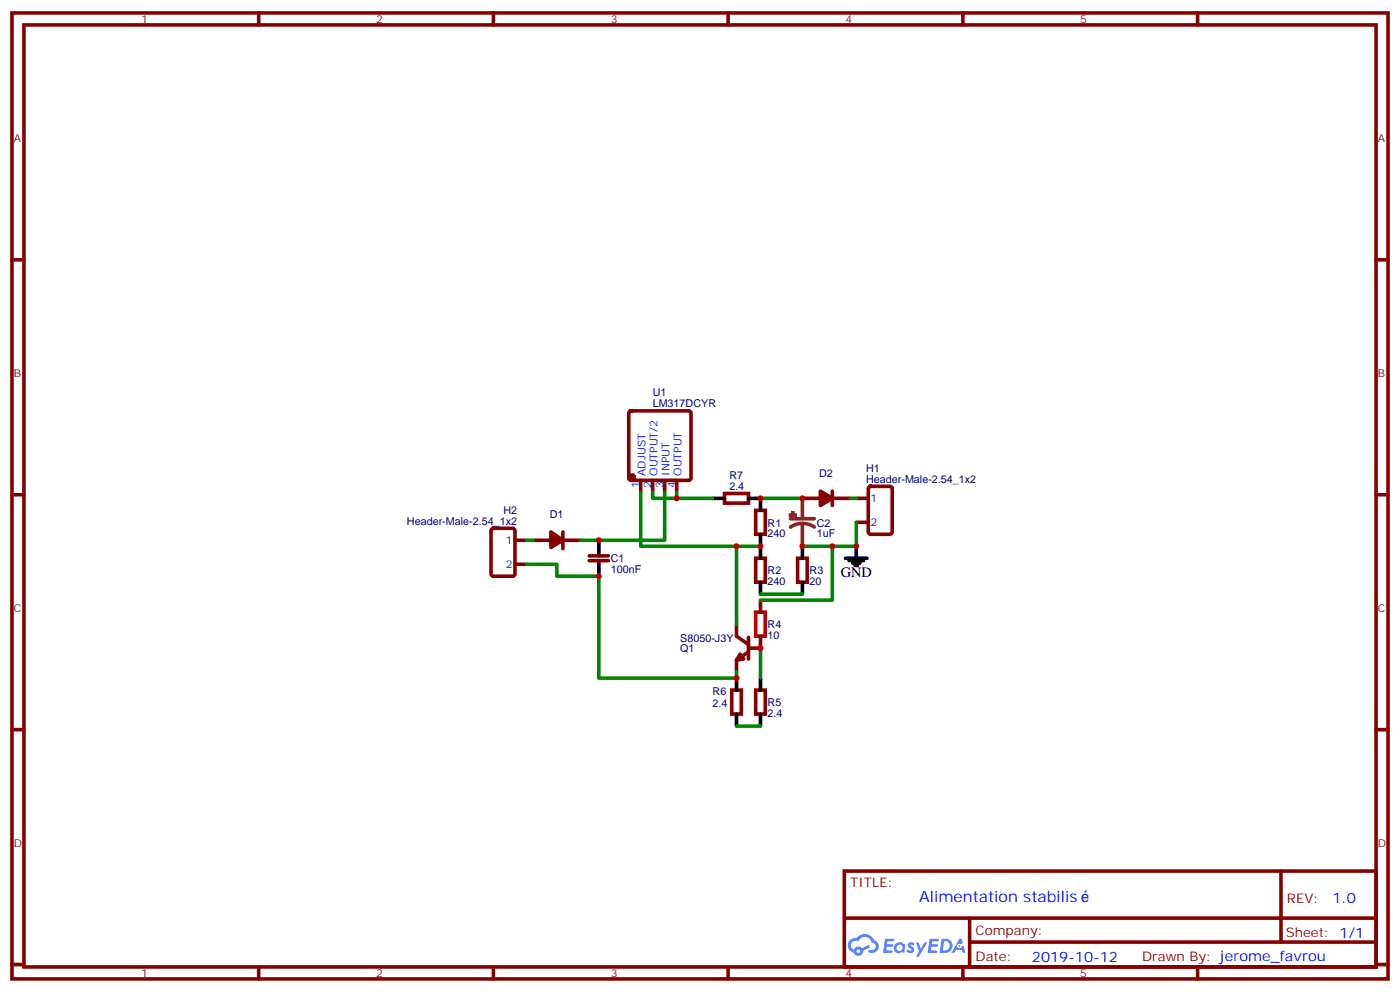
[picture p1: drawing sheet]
<svg xmlns="http://www.w3.org/2000/svg" width="412mm" height="292mm" viewBox="0 0 412 292" stroke-linecap="round" stroke-linejoin="round" font-family="sans-serif">
<g fill="none" stroke="#870000" stroke-width="1.1">
<path d="M3.5 3.8h405.4v284.3h-405.4zM7.1 7.3h398.2v277.3h-398.2zM76.2 3.8v3.5M145.3 3.8v3.5M214.5 3.8v3.5M283.6 3.8v3.5M352.8 3.8v3.5M3.5 76.5h3.6M405.3 76.5h3.6M3.5 145.6h3.6M405.3 145.6h3.6M217 183.7v3.6l3.5 2.4"/>
<path d="M218 192.5l1.1 1.5-2.1 .3zM220.5 187.6v6.4M220.5 191.8l-3.5 2.5v3.5M220.5 190.8h3.5M3.5 214.8h3.6M405.3 214.8h3.6M248.7 256.4h156.6v28.2h-156.6zM377.3 256.4v20.9M248.7 270.2h156.5M285.6 277.3h119.6M285.6 270.2v14.2M3.5 283.9h3.6"/>
<path d="M76.2 284.6v3.5M145.3 284.6v3.5M214.5 284.6v3.5M283.6 284.6v3.5M352.8 284.6v3.5M405.3 283.9h3.6"/>
</g>
<g fill="#5487ff">
<path d="M267.7 277.6a1.22 1.22 0 0 1 1.7 .2l-.4 .6a.47 .47 0 0 0-.3-.4 .47 .47 0 0 0-.5 .2l.1 .2a1.14 1.14 0 0 1 .8 1.8 1.14 1.14 0 0 1-1.9 0l-.2-.2 .5-.6 .7 .5a.29 .29 0 0 0 .3-.3 .29 .29 0 0 0-.2-.3 1.04 1.04 0 0 1-.6-1.7z"/>
<path d="M260.7 276.3h2.4l.3 .2-.2 .5-1.8 .1-.1 .8h1.5l.3 .4-.3 .4h-1.6l-.2 1.1h1.7l.2 .3-.2 .3-2.6 .1z"/>
<path d="M273.8 276.3h2.4l.3 .2-.1 .5-1.8 .1-.2 .8h1.6l.3 .4-.4 .4h-1.6l-.1 1.1h1.7l.2 .3-.2 .3-2.6 .1z"/>
<path d="M282.6 276.3h.7l.3 1.3-.6 .3a.69 .69 0 0 0-1 .3 .69 .69 0 0 0 .4 .9 .69 .69 0 0 0 .9-.6l.5-.2 .6 2.2h-.8l-.2-.9h-1.8l-.5 .9h-.8z"/>
<path d="M269.8 277.4h.8l.6 1.8 1.1-1.8h.9l-2.6 4.2h-.8l.9-1.5z"/>
<path d="M277.4 276.3l-.6 4.2h1.3a2.11 2.11 0 0 0 2.5-2.1 2.11 2.11 0 0 0-2.5-2.1zM278.1 277.1a1.39 1.39 0 0 1 1.7 1.4 1.39 1.39 0 0 1-1.8 1.3h-.3z"/>
<path d="M263.7 277.9a1.54 1.54 0 0 0-.1 2.2 1.54 1.54 0 0 0 2.2 .1l.6 .3 .3-2.3-.2-.3h-.4a1.49 1.49 0 0 0-2.4 0zM264 278.9a.94 .94 0 0 1 1.8 0 .94 .94 0 0 1-1.8 0z"/>
<path d="M250.4 276.7a2.18 2.18 0 0 0 1.1 3.7 1.44 1.44 0 0 0 1.6 .9 1.44 1.44 0 0 0 1.2-1.4l2-1.1-.5-.7-1.9 1a1.47 1.47 0 0 0-2.4 .4 1.39 1.39 0 0 1-.7-1.9 1.39 1.39 0 0 1 2-.5 2.12 2.12 0 0 1 2.2-1.3 2.12 2.12 0 0 1 1.9 1.7 1.14 1.14 0 0 1 1.1 1.4 1.14 1.14 0 0 1-1.7 .7 .43 .43 0 0 0-.5 .4 .43 .43 0 0 0 .4 .5 1.98 1.98 0 0 0 2.5-1.2 1.98 1.98 0 0 0-1.2-2.6 3.1 3.1 0 0 0-5.3-.6l-.9 .1zM252.3 280a.55 .55 0 0 1 1.1 0 .55 .55 0 0 1-1.1 0z"/>
<circle cx="282.6" cy="278.4" r=".26"/>
</g>
<g fill="none" stroke="#870000" stroke-width="1.1">
<path d="M185.4 121.1l.5-.2h16.9l.5 .2 .3 .5v19.1l-.3 .5-.5 .2h-16.9l-.5-.2-.2-.5v-19.1zM144.9 155.7l.4-.2h5.7l.6 .4 .1 13-.5 .7h-5.9l-.6-.4-.1-13zM151.7 159h3.5M157 159h5.3M165.8 156.6v4.9M165.8 159h5.3M188.7 141.4v3.5M192.3 141.4v3.5M195.8 141.4v3.5M199.3 141.4v3.5M213.4 145.3h7.1v2.8h-7.1zM222.6 150.2h2.8v7.1h-2.8z"/>
<path d="M236.4 146.7h5.3M245.2 144.6v4.2M245.2 146.7h5.3M252.2 146.7h3.6M252.2 153.7h3.6M256 143.4l.5-.2h5.6l.7 .4v13l-.4 .6-5.9 .1-.7-.5v-12.9zM151.7 166.1h3.5M173.6 165h5.6M173.6 163.6h5.6M176.4 162.6v1M176.4 165v1.1M222.6 164.3h2.8v7.1h-2.8z"/>
<path d="M224 176.7v3.5M234.9 164.3h2.9v7.1h-2.9zM224 187.3v3.5M215.5 203.1h2.9v7.1h-2.9zM222.6 203.1h2.8v7.1h-2.8z"/>
</g>
<g fill="none" stroke="#000" stroke-width="1.1">
<path d="M176.4 159v3.6M209.9 146.7h3.5M220.5 146.7h3.5v3.5M224 157.3v7M176.4 166.1v3.5M224 171.4v3.5M236.4 160.8v3.5M236.4 171.4v3.5M249.1 164.3h6.3M250.1 165h4.3M251.2 165.7h2.1M251.9 166.4h.7"/>
<path d="M252.2 160.8v3.5M217 199.6v3.5M224 199.6v3.5M217 210.2v3.5M224 210.2v3.5"/>
</g>
<g fill="#8c2424" stroke="#8c2424" stroke-width="1.1">
<path d="M232.8 151.6l1.4 .1z"/>
<path d="M233.5 150.9l.1 1.4z"/>
</g>
<path d="M232.8 152.7h7.1M236.4 154.1l1.8 .2 1.7 .9M236.4 154.1l-1.9 .2-1.7 .9M236.4 146.7v6M236.4 154.1v6.7" fill="none" stroke="#8c2424" stroke-width="1.1"/>
<g fill="#870000" stroke="#870000" stroke-width="1.1">
<path d="M162.3 156.6l3.5 2.4-3.5 2.1z"/>
<path d="M241.7 144.6l3.5 2.1-3.5 2.1z"/>
<circle cx="186.3" cy="140.3" r=".53"/>
</g>
<path d="M222.6 180.2h2.8v7.1h-2.8z" fill="none" stroke="#a10000" stroke-width="1.1"/>
<g fill="none" stroke="#008700" stroke-width="1.1">
<path d="M155.2 159h1.8M188.7 144.9v15.9h35.3M192.3 144.9v1.8h7v-1.8M195.8 144.9v14.1h-24.7M199.3 146.7h10.6M224 146.7h12.4M250.5 146.7h1.7M252.2 153.7v7.1h-15.8M155.2 166.1h8.8v3.5h12.4v30h40.6v-1.8M217 160.8v22.9M224 174.9h12.4M245.2 160.8v15.9h-21.2"/>
<path d="M224 190.8v8.8M217 213.7h7"/>
</g>
<g fill="#c00">
<circle cx="224" cy="160.8" r=".88"/>
<circle cx="236.4" cy="146.7" r=".88"/>
<circle cx="224" cy="146.7" r=".88"/>
<circle cx="236.4" cy="160.8" r=".88"/>
<circle cx="176.4" cy="159" r=".88"/>
<circle cx="217" cy="199.6" r=".88"/>
<circle cx="199.3" cy="146.7" r=".88"/>
<circle cx="224" cy="190.8" r=".88"/>
<circle cx="245.2" cy="160.8" r=".88"/>
<circle cx="252.2" cy="160.8" r=".88"/>
<circle cx="217" cy="160.8" r=".88"/>
<circle cx="176.4" cy="169.6" r=".88"/>
</g>
<text font-size="4.6" fill="#00f" x="270.8" y="265.4">Alimentation stabilis</text>
<text font-size="4.2" x="247.6" y="170">GND</text>
<g font-size="4.2" fill="#00f">
<text x="392.5" y="265.7">1.0</text>
<text x="304" y="283">2019-10-12</text>
</g>
<g font-size="3.9" fill="#800">
<text x="250.5" y="261">TITLE:</text>
<text x="379.1" y="265.7">REV:</text>
<text x="287.4" y="275.2">Company:</text>
<text x="378.7" y="275.8">Sheet: 1/1</text>
<text x="287.4" y="282.9">Date:</text>
<text x="336.4" y="282.9">Drawn By: jerome_favrou</text>
</g>
<g font-size="3.2" fill="#800">
<text x="41.6" y="6.8">1</text>
<text x="110.8" y="6.8">2</text>
<text x="179.9" y="6.8">3</text>
<text x="249.1" y="6.8">4</text>
<text x="318.2" y="6.8">5</text>
<text x="4.1" y="41.9">A</text>
<text x="405.9" y="41.9">A</text>
<text x="4.1" y="111.1">B</text>
<text x="405.9" y="111.1">B</text>
<text x="4.1" y="180.2">C</text>
<text x="405.9" y="180.2">C</text>
<text x="4.1" y="249.3">D</text>
<text x="405.9" y="249.3">D</text>
<text x="41.6" y="287.6">1</text>
<text x="110.8" y="287.6">2</text>
<text x="179.9" y="287.6">3</text>
<text x="249.1" y="287.6">4</text>
<text x="318.2" y="287.6">5</text>
</g>
<g font-size="3.2" fill="#000080">
<text x="192.3" y="119.9">LM317DCYR</text>
<text x="192.3" y="116.7">U1</text>
<text x="214.8" y="141">R7</text>
<text x="241.3" y="140.3">D2</text>
<text x="255.1" y="142.1">Header-Male-2.54_1x2</text>
<text x="255.1" y="138.8">H1</text>
<text x="214.8" y="144.2">2.4</text>
<text x="119.9" y="154.4">Header-Male-2.54_1x2</text>
<text x="148.3" y="151.2">H2</text>
<text x="161.9" y="152.3">D1</text>
<text x="226.1" y="155">R1</text>
<text x="240.6" y="155">C2</text>
<text x="226.1" y="158.2">240</text>
<text x="240.6" y="158.2">1uF</text>
<text x="179.9" y="165.6">C1</text>
<text x="179.9" y="168.7">100nF</text>
<text x="226.1" y="172.3">240</text>
<text x="226.1" y="169.1">R2</text>
<text x="238.5" y="172.3">20</text>
<text x="238.5" y="169.1">R3</text>
<text x="226.1" y="185">R4</text>
<text x="200.4" y="188.8">S8050-J3Y</text>
<text x="226.1" y="188.1">10</text>
<text x="200.4" y="192">Q1</text>
<text x="209.9" y="208.1">2.4</text>
<text x="209.9" y="204.5">R6</text>
<text x="226.1" y="207.9">R5</text>
<text x="226.1" y="211.1">2.4</text>
</g>
<g font-size="3.2" fill="#00f">
<text x="188.4" y="143.6" transform="rotate(-90 188.4 143.6)">1</text>
<text x="190.1" y="140.1" transform="rotate(-90 190.1 140.1)">ADJUST</text>
<text x="191.9" y="143.6" transform="rotate(-90 191.9 143.6)">2</text>
<text x="193.7" y="140.1" transform="rotate(-90 193.7 140.1)">OUTPUT/2</text>
<text x="195.4" y="143.6" transform="rotate(-90 195.4 143.6)">3</text>
<text x="197.2" y="140.1" transform="rotate(-90 197.2 140.1)">INPUT</text>
<text x="199" y="143.6" transform="rotate(-90 199 143.6)">4</text>
<text x="200.7" y="140.1" transform="rotate(-90 200.7 140.1)">OUTPUT</text>
<text x="256.5" y="147.7">1</text>
<text x="256.5" y="154.8">2</text>
<text x="149" y="160.1">1</text>
<text x="149" y="167.1">2</text>
</g>
</svg>
